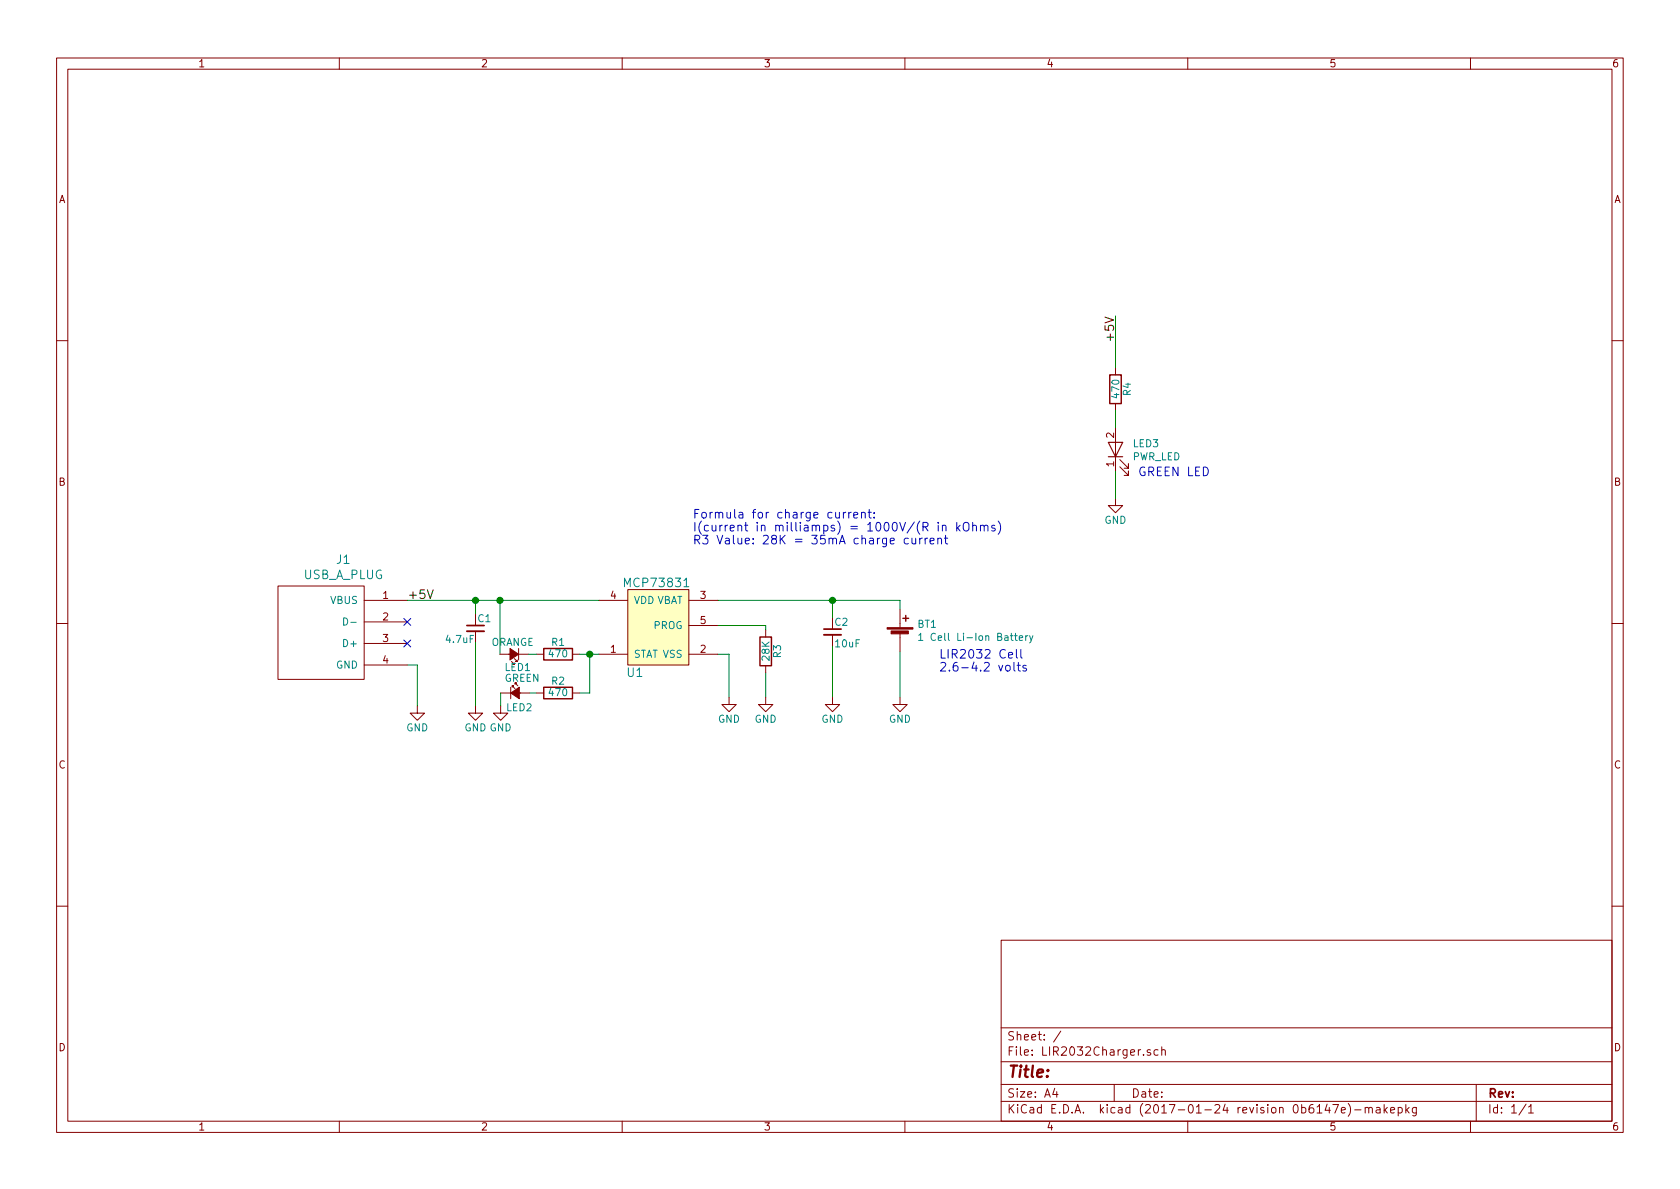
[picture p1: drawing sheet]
<svg xmlns="http://www.w3.org/2000/svg" width="297mm" height="210mm" viewBox="0 0 297 210" stroke-linecap="round" stroke-linejoin="round" font-family="sans-serif">
<g fill="none" stroke="#840000" stroke-width=".18">
<path d="M10 10.3h277v189.9h-277zM12 12.2h273v186.1h-273zM60 10.3v1.9M110 10.3v1.9M160 10.3v1.9M210 10.3v1.9M260 10.3v1.9M10 60.2h2M197.2 65v1.3M197.2 71.4v1.2M197.2 75.7v7.6M285 60.2h2"/>
<path d="M197.2 88.1v1.3h1.3l-1.3 1.3-1.2-1.3h1.2M198 82.5l1.5 1.6v-.8v.8h-.7M198 81.3l1.5 1.5v-.8v.8h-.7M10 110.3h2M49.1 103.6h15.3v16.5h-15.3zM64.4 106.2h7.6M64.4 110h7.6M64.4 113.8h7.6M64.4 117.6h7.6M84.1 111.6v2.1M88.4 115.7h5.1M90.9 116.5l.5 .5h-.2h.2v-.3"/>
<path d="M91.7 114.7v2M94.9 115.7h1.2M101.2 115.7h1.3M105.9 106.2h5.1M105.9 115.7h5.1M111 104.3h10.8v13.3h-10.8zM121.8 106.2h5.1M121.8 115.7h5.1M121.8 110.6h5.1M135.4 111.4v1.2M135.4 117.7v1.3M147.2 112.3v2"/>
<path d="M159.1 107.7v3.3M159.1 112v3.3M285 110.3h2M73.8 124.8v1.3h1.3l-1.3 1.3-1.3-1.3h1.3M84.1 124.8v1.3h1.2l-1.2 1.3-1.3-1.3h1.3M88.5 124.8v1.3h1.3l-1.3 1.3-1.3-1.3h1.3M88.5 122.5h5.1M90.3 121.5v2.1M90.6 121.5v-.2h.2h-.2l.5 .5M91.1 121v-.2h.2h-.2l.5 .5M94.9 122.5h1.2M101.2 122.5h1.3"/>
<path d="M128.9 123.3v1.3h1.3l-1.3 1.3-1.3-1.3h1.3M135.4 123.3v1.3h1.3l-1.3 1.3-1.3-1.3h1.3M147.2 123.3v1.3h1.3l-1.3 1.3-1.3-1.3h1.3M159.1 123.3v1.3h1.3l-1.3 1.3-1.2-1.3h1.2M10 160.2h2M177 166.3h108v32h-108zM285 160.2h2M60 198.3v1.9M110 198.3v1.9M160 198.3v1.9M177 194.8h108M177 191.8h108"/>
<path d="M177 187.8h108M177 181.8h108M186.5 192.5l-.4 1h1M186.8 193v1M187.6 182.3l-1.3 2M197 191.8v3M203.4 185.7a.37 .37 0 0 0-.6 .1l.1 .2 .5 .2 .1 .1-.2 .3-.5-.1M204.7 185.7l-.4-.1-.3 .3 .1 .6 .2 .1 .4-.1M205.4 185.7h.1a.37 .37 0 0 1 .5 .1v.8M205.4 185.1v1.5M210 198.3v1.9M234.6 195.2l-.3 1.1h.9"/>
<path d="M235.7 195.3h1l-.7 1.5M237.2 196.3l.7-.1-.1-.3-.4-.1-.2 .2v.7h.6M238.4 195.1a1.79 1.79 0 0 1 0 2.3M239.5 196.3h1.1M241.4 196v-.1a.37 .37 0 0 1 .6 .1v.8M241.4 195.8v1M242 196l.2-.2 .4 .1v.9M243.4 195.9h.5l.1 .9M244 196.2l-.5 .1-.2 .2 .2 .3 .5-.1M244.7 195.3v1.5M244.9 196.3l.4 .5M245.3 195.8l-.6 .6"/>
<path d="M245.9 196.3l.7-.1-.1-.3-.4-.1-.2 .2v.7h.6M247.2 195.9l.4-.1 .3 .3v.6l-.3 .1-.4-.1M247.2 195.8v1.5M248.6 195.3v1.5M248.7 196.3l.4 .5M249.1 195.8l-.5 .6M250.4 195.8v1.4l-.3 .1h-.3M250.4 195.9l-.4-.1-.3 .3 .1 .6 .2 .1 .4-.1M260 198.3v1.9M261 191.8v6.5M269.8 195.2l-1.2 2M270.3 195.8l.4-.5v1.5"/>
<path d="M270.3 196.8h.8"/>
</g>
<path d="M196.2 66.3h2v5.1h-2zM96.1 114.7h5.1v2h-5.1zM134.4 112.6h2v5.1h-2zM159.6 109.3h1.1M160.1 108.8v1M96.1 121.5h5.1v2.1h-5.1z" fill="none" stroke="#840000" stroke-width=".25"/>
<g fill="none" stroke="#008400" stroke-width=".18">
<path d="M197.2 55.9v9.1M197.2 72.6v3.1M197.2 83.3v4.8M72 106.2h33.9M72 117.6h1.8v7.2M84.1 106.2v2.4M84.1 113.7v11.1M88.4 106.2v9.5M93.5 115.7h1.4M102.5 115.7h3.4M104.3 115.7v6.8h-1.8M126.9 106.2h32.2v1.5"/>
<path d="M126.9 110.6h8.5v.8M126.9 115.7h2v7.6M135.4 119v4.3M147.2 106.2v3M147.2 114.3v9M159.1 115.3v8M88.5 122.5v2.3M93.6 122.5h1.3"/>
</g>
<path d="M196 78.2h2.5l-1.3 2.6zM196 80.8h2.5" fill="none" stroke="#840000" stroke-width=".2"/>
<path d="M60.8 109.3a.64 .64 0 0 1 .7 .6 .64 .64 0 0 1-.7 .6zM62 110.1h1M120.9 103.8h.9M162.4 112.3l.4-.3v1.3M162.4 113.3h.8M180.2 112.8l.6-.1v-.2l-.4-.1-.2 .2 .1 .6h.5M181.4 112.4v.9M181.7 112.4l-.3 .2M182 112.4l.3 .9M182.6 112.4l-.4 1.2-.2 .1" fill="none" stroke="#008484" stroke-width=".18"/>
<path d="M75.6 104.3l.5 1.5 .5-1.5" fill="none" stroke="#000" stroke-width=".18"/>
<path d="M82.5 111.6h3.1M145.7 112.3h3" fill="none" stroke="#840000" stroke-width=".33"/>
<path d="M82.5 110.6h3.1M145.7 111.2h3" fill="none" stroke="#840000" stroke-width=".3"/>
<g fill="#008400" stroke="#008400" stroke-width=".25">
<circle cx="84.1" cy="106.2" r=".51"/>
<circle cx="147.2" cy="106.2" r=".51"/>
<circle cx="104.3" cy="115.7" r=".51"/>
<circle cx="88.4" cy="106.2" r=".51"/>
</g>
<g fill="none" stroke="#0000c2" stroke-width=".18">
<path d="M149.1 90.6v1M149.6 90.6l-.5 .3M150.1 90.6v1M150.5 90.6l-.4 .3M151 91.1l.7-.1-.1-.3-.4-.1-.2 .2v.7h.6M152.3 90.7l.2-.1 .4 .1 .1 .9M152.3 90.6v1M153.5 90.6h.6M153.7 90.1v1.3l.4 .2M154.6 91.5v.1M154.6 90.7v.1M160.6 95.2h-.5l-.2 .2v.5l.1 .2h.6"/>
<path d="M161.2 95.2v.8a.37 .37 0 0 0 .3 .2 .37 .37 0 0 0 .4-.2M161.9 95.2v1M162.6 95.2v1M163.1 95.2h-.3l-.2 .2M163.6 95.2v1M164 95.2h-.3l-.1 .2M164.4 95.7l.8-.2-.1-.3h-.5l-.2 .2 .1 .7h.6M165.8 95.3l.1-.1a.37 .37 0 0 1 .6 .2v.8M165.8 95.2v1M165.9 92.4v.1M165.9 92.9v1M166.6 93l.2-.1 .4 .1 .1 .9"/>
<path d="M166.6 92.9v1M167 95.2h.6M167.2 94.7v1.3l.1 .1 .3 .1M169.2 92.4v1.5M169.3 93.3l.4 .6M169.7 92.9l-.5 .6M170.4 92.6a.51 .51 0 0 1 .6-.2 .51 .51 0 0 1 .3 .5v.5a.51 .51 0 0 1-.5 .5 .51 .51 0 0 1-.5-.5zM172 93h.1a.37 .37 0 0 1 .5 .1v.8M172 92.4v1.5M173.4 93l.2-.1 .3 .1 .1 .9M173.4 92.9v1M174 93.1a.36 .36 0 0 1 .3-.2 .36 .36 0 0 1 .4 .2v.8"/>
<path d="M175.9 93l-.4-.1-.2 .2 .1 .2 .5 .2v.3h-.6M176.5 92.1a1.78 1.78 0 0 1 0 2.4M177.9 117.8l.2-.2 .4 .2 .1 .6-.1 .2-.4 .1-.2-.2zM178.3 115.9l.7-.2v-.3h-.5l-.2 .2 .1 .7h.6M179.3 117.1v1.3l.2 .3M179.7 114.9v1.2l.2 .3M179.8 117.6h.6M180.1 117.1v1.3l.3 .3M180.5 114.9v1.2l.2 .3M181.4 117.7l-.3-.1-.3 .3 .1 .2 .5 .1v.4h-.6"/>
</g>
<path d="M111 104.3h10.8v13.3h-10.8z" fill="#ffffc2" stroke="#ffffc2" stroke-width=".18"/>
<g fill="#840000" stroke="#840000" stroke-width=".18">
<path d="M90.2 114.7l1.5 1-1.5 1z"/>
<path d="M90.3 122.5l1.5-1v2.1z"/>
<path d="M156.8 111h4.6v.2h-4.6z"/>
<path d="M157.6 111.6h3v.5h-3z"/>
</g>
<path d="M71.4 109.4l1.2 1.2M71.4 113.2l1.2 1.2M72.6 109.4l-1.2 1.2M72.6 113.2l-1.2 1.2" fill="none" stroke="#000084" stroke-width=".18"/>
<text font-size="2.8" fill="#840000" x="178" y="190.5">Title:</text>
<g font-size="2.1">
<text x="197" y="59.7" transform="rotate(-90 197 59.7)">+5V</text>
<text x="72" y="105.9">+5V</text>
</g>
<g font-size="2.1" fill="#0000c2">
<text x="201.2" y="84.2">GREEN LED</text>
<text x="122.4" y="91.7">Formula for charge current:</text>
<text x="122.4" y="94">I(current in milliamps) = 1000V/(R in kOhms)</text>
<text x="122.4" y="96.3">R3 Value: 28K = 35mA charge current</text>
<text x="166" y="116.5">LIR2032 Cell</text>
<text x="166" y="118.7">2.6-4.2 volts</text>
</g>
<g font-size="2.1" fill="#008484">
<text x="59.5" y="99.7">J1</text>
<text x="53.6" y="102.4">USB_A_PLUG</text>
<text x="110.8" y="103.8">MCP73831</text>
<text x="110.9" y="119.7">U1</text>
</g>
<g font-size="2.1" fill="#840000">
<text x="178" y="184">Sheet: /</text>
<text x="178" y="186.7">File: LIR2032Charger.sch</text>
<text x="178" y="196.9">KiCad E.D.A. kicad (2017-01-24 revision 0b6147e)-makepkg</text>
<text x="178" y="194.1">Size: A4</text>
<text x="200" y="194.1">Date:</text>
<text x="263" y="194.1">Rev:</text>
<text x="263" y="196.9">Id: 1/1</text>
</g>
<g font-size="1.8" fill="#840000">
<text x="35" y="11.9">1</text>
<text x="85" y="11.9">2</text>
<text x="135" y="11.9">3</text>
<text x="185" y="11.9">4</text>
<text x="235" y="11.9">5</text>
<text x="285" y="11.9">6</text>
<text x="10.4" y="35.9">A</text>
<text x="285.4" y="35.9">A</text>
<text x="197" y="77.4" transform="rotate(-90 197 77.4)">2</text>
<text x="197" y="82.5" transform="rotate(-90 197 82.5)">1</text>
<text x="10.4" y="85.9">B</text>
<text x="285.4" y="85.9">B</text>
<text x="67.7" y="105.9">1</text>
<text x="108" y="105.9">4</text>
<text x="123.9" y="105.9">3</text>
<text x="67.7" y="109.7">2</text>
<text x="67.7" y="113.5">3</text>
<text x="123.9" y="110.4">5</text>
<text x="67.7" y="117.3">4</text>
<text x="108" y="115.4">1</text>
<text x="123.9" y="115.4">2</text>
<text x="10.4" y="135.9">C</text>
<text x="285.4" y="135.9">C</text>
<text x="10.4" y="185.9">D</text>
<text x="285.4" y="185.9">D</text>
<text x="35" y="199.9">1</text>
<text x="85" y="199.9">2</text>
<text x="135" y="199.9">3</text>
<text x="185" y="199.9">4</text>
<text x="235" y="199.9">5</text>
<text x="285" y="199.9">6</text>
</g>
<g font-size="1.8" fill="#008484">
<text x="197.9" y="70.3" transform="rotate(-90 197.9 70.3)">470</text>
<text x="199.9" y="69.9" transform="rotate(-90 199.9 69.9)">R4</text>
<text x="200.2" y="81.4">PWR_LED</text>
<text x="200.4" y="79.1">LED3</text>
<text x="195.3" y="92.6">GND</text>
<text x="58.5" y="106.8">VBUS</text>
<text x="112" y="106.8">VDDVBAT</text>
<text x="79" y="113.7">4.7uF</text>
<text x="84.5" y="110">C1</text>
<text x="115.6" y="111.2">PROG</text>
<text x="147.7" y="110.7">C2</text>
<text x="162.3" y="111">BT1</text>
<text x="164.2" y="113.3">1 Cell Li-Ion Battery</text>
<text x="59.4" y="118.2">GND</text>
<text x="61.1" y="114.4">D+</text>
<text x="86.8" y="114.2">ORANGE</text>
<text x="89.3" y="118.7">LED1</text>
<text x="97.2" y="116.3">470</text>
<text x="97.6" y="114.2">R1</text>
<text x="112" y="116.3">STAT VSS</text>
<text x="136.1" y="116.8" transform="rotate(-90 136.1 116.8)">28K</text>
<text x="138.1" y="116.3" transform="rotate(-90 138.1 116.3)">R3</text>
<text x="147.8" y="114.5">10uF</text>
<text x="89.2" y="120.6">GREEN</text>
<text x="89.6" y="125.8">LED2</text>
<text x="97.2" y="123.1">470</text>
<text x="97.6" y="121.1">R2</text>
<text x="71.8" y="129.3">GND</text>
<text x="82.1" y="129.3">GND GND</text>
<text x="126.9" y="127.8">GND</text>
<text x="133.4" y="127.8">GND</text>
<text x="145.2" y="127.8">GND</text>
<text x="157.2" y="127.8">GND</text>
</g>
</svg>
